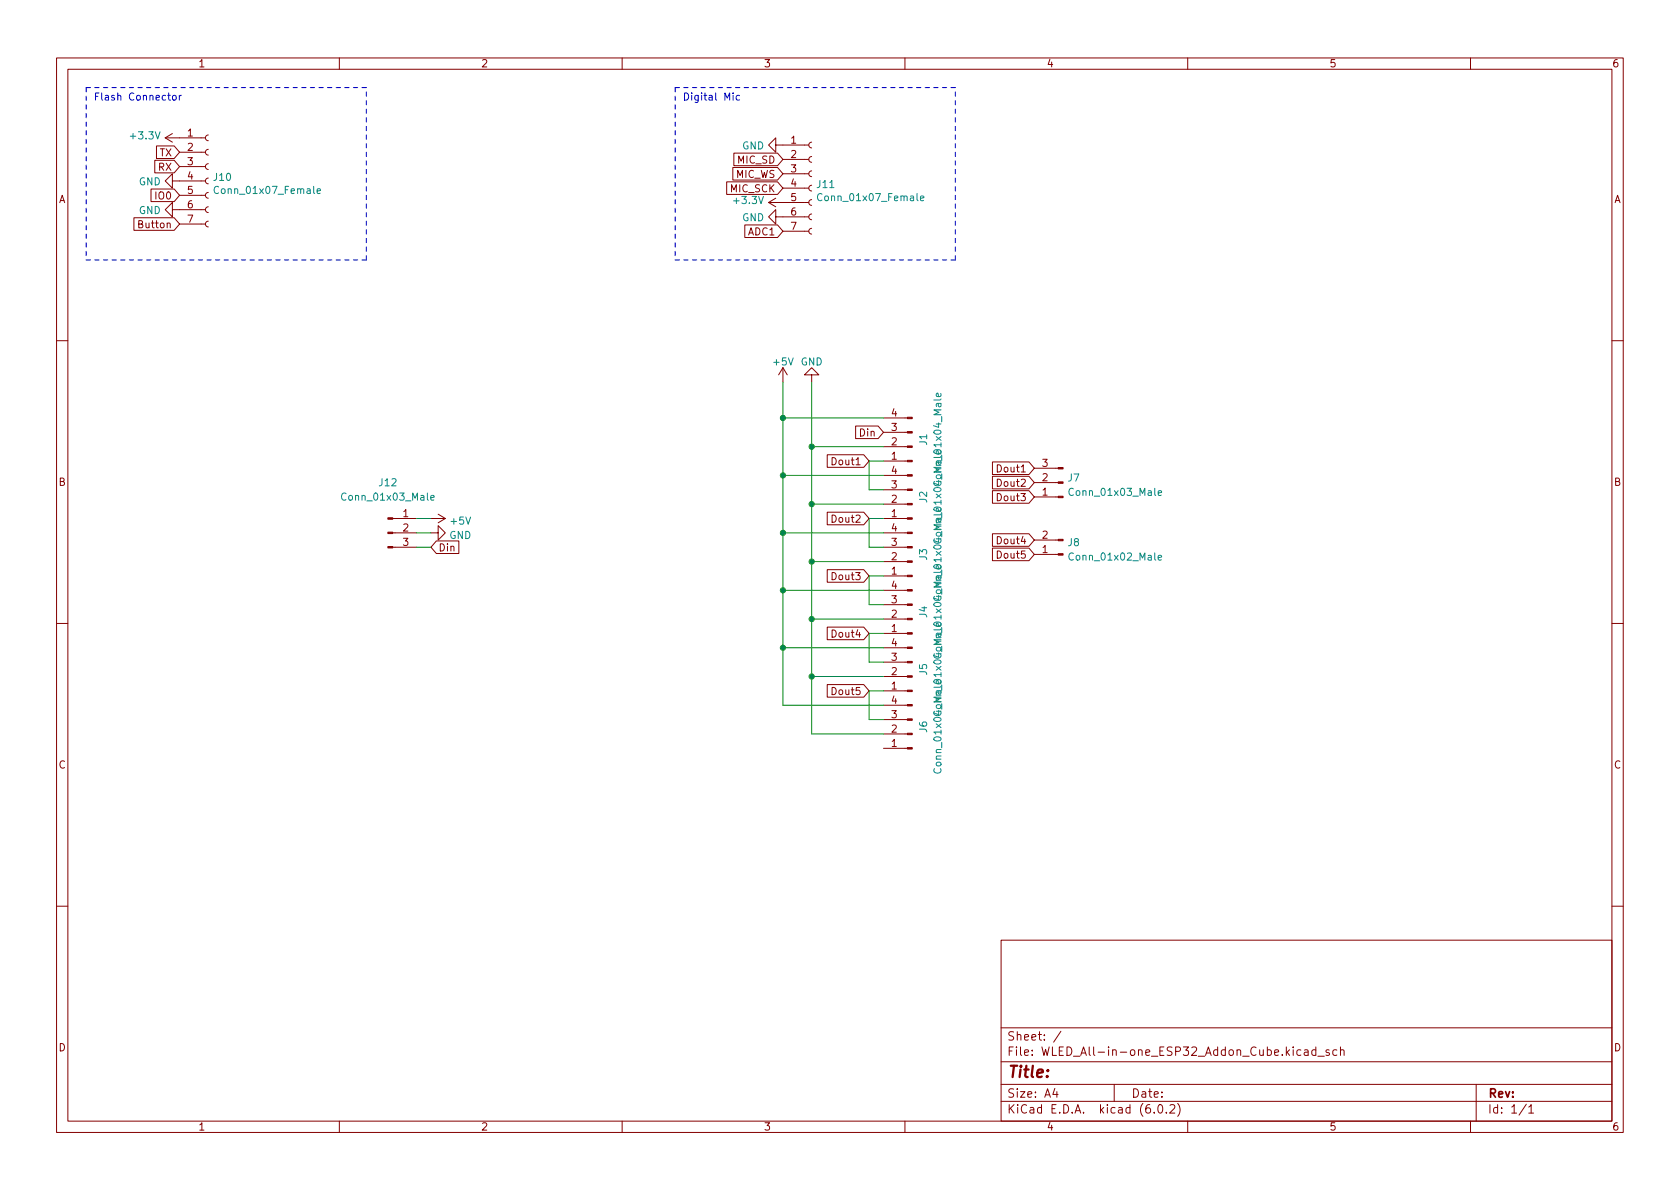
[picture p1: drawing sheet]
<svg xmlns="http://www.w3.org/2000/svg" width="297mm" height="210mm" viewBox="0 0 297 210" stroke-linecap="round" stroke-linejoin="round" font-family="sans-serif">
<g fill="none" stroke="#840000" stroke-width=".18">
<path d="M10 10.2h277v190.1h-277zM12 12.2h273v186.1h-273zM60 10.2v2M110 10.2v2M160 10.2v2M210 10.2v2M260 10.2v2M23.7 38.5h7.1l.9 1.1-.9 1.1h-7.1zM26.7 33.4h4.1l.9 1.1-.9 1.1h-4.1zM27.4 28.3h3.4l.9 1.2-.9 1.1h-3.4zM27.7 25.8h3.1l.9 1.1-.9 1.1h-3.1zM29.2 24.4h7.1"/>
<path d="M29.2 24.4l1.3 .7M30.5 37.1v-1.3l-1.3 1.3 1.3 1.2v-1.2h5.8M30.5 32v-1.3l-1.3 1.3 1.3 1.3v-1.3h5.8M30.5 23.6l-1.3 .8M31.7 39.6h4.6M31.7 34.5h4.6M31.7 29.5h4.6M31.7 26.9h4.6M36.8 39.1l-.3 .2-.2 .3 .2 .4 .3 .1M36.8 36.6l-.3 .1-.2 .4 .2 .3 .3 .2M36.8 34l-.3 .2-.2 .3 .2 .4 .3 .1M36.8 31.5l-.3 .1-.2 .4 .2 .4 .3 .1"/>
<path d="M36.8 29l-.3 .1-.2 .4 .2 .3 .3 .2M36.8 26.4l-.3 .2-.2 .3 .2 .4 .3 .1M36.8 23.9l-.3 .1-.2 .4 .2 .3 .3 .2M128.5 32.2h9l.9 1.1-.9 1.1h-9zM129.6 29.6h7.9l.9 1.1-.9 1.1h-7.9zM129.8 27.1h7.7l.9 1.1-.9 1.1h-7.7zM131.7 39.8h5.8l.9 1.1-.9 1.1h-5.8zM135.9 35.8h7.1M135.9 35.8l1.3 .8M137.2 25.6v-1.2l-1.3 1.2 1.3 1.3v-1.3h5.8M137.2 38.3v-1.2l-1.3 1.2 1.3 1.3v-1.3h5.8M137.2 35l-1.3 .8"/>
<path d="M138.4 33.3h4.6M138.4 30.7h4.6M138.4 28.2h4.6M143.5 37.8l-.3 .2-.2 .3 .2 .4 .3 .2M143.5 35.3l-.3 .1-.2 .4 .2 .4 .3 .1M143.5 32.8l-.3 .1-.2 .4 .2 .3 .3 .2M143.5 30.2l-.3 .2-.2 .3 .2 .4 .3 .1M143.5 27.7l-.3 .1-.2 .4 .2 .3 .3 .2M143.5 25.1l-.3 .2-.2 .3 .2 .4 .3 .2M138.4 40.9h4.6M143.5 40.4l-.3 .1-.2 .4 .2 .3 .3 .2M10 60.2h2"/>
<path d="M138.4 65l-.7 1.3M138.4 65v2.6M138.4 65l.8 1.3M143.5 66.3h1.3l-1.3-1.3-1.3 1.3h1.3v1.3M151.3 75.3h4l.9 1.1-.9 1.2h-4zM156.2 73.9h4.2M156.2 76.4h4.2M156.2 79h4.2M285 60.2h2M69.4 94.2h4.3M69.4 96.8h4.3M69.4 91.7h4.3"/>
<path d="M76.2 94.2h1.3v-1.2l1.2 1.2-1.2 1.3v-1.3M76.2 91.7h2.5M77.2 95.7h3.9v2.2h-3.9l-1-1.1zM77.5 90.9l1.2 .8M78.7 91.7l-1.2 .8M146.3 90.6h6.4l1 1.1-1 1.1h-6.4zM146.3 80.4h6.4l1 1.1-1 1.1h-6.4zM156.2 81.5h4.2M156.2 94.2h4.2M156.2 96.8h4.2M156.2 99.3h4.2M156.2 84.1h4.2"/>
<path d="M156.2 86.6h4.2M156.2 89.1h4.2M156.2 91.7h4.2M175.5 81.7h6.4l1 1.1-1 1.1h-6.4zM175.5 96.9h6.4l1 1.1-1 1.1h-6.4zM175.5 94.4h6.4l1 1.1-1 1.1h-6.4zM175.5 86.8h6.4l1 1.1-1 1.1h-6.4zM175.5 84.2h6.4l1 1.1-1 1.1h-6.4zM182.9 82.8h4.2M182.9 85.3h4.2M182.9 87.9h4.2M182.9 95.5h4.2"/>
<path d="M182.9 98h4.2M10 110.2h2M146.3 100.7h6.4l1 1.1-1 1.2h-6.4zM146.3 110.9h6.4l1 1.1-1 1.1h-6.4zM156.2 101.8h4.2M156.2 104.4h4.2M156.2 106.9h4.2M156.2 109.5h4.2M156.2 112h4.2M156.2 114.5h4.2M156.2 117.1h4.2M156.2 119.6h4.2"/>
<path d="M285 110.2h2M146.3 121.1h6.4l1 1.1-1 1.1h-6.4zM156.2 124.7h4.2M156.2 127.2h4.2M156.2 129.8h4.2M156.2 132.3h4.2M156.2 122.2h4.2M10 160.2h2M177 166.3h108v32h-108zM285 160.2h2M60 198.3v2M110 198.3v2"/>
<path d="M160 198.3v2M177 194.8h108M177 191.8h108M177 187.8h108M177 181.8h108M186.5 192.5l-.4 1h1M186.9 193v1M187.6 182.4l-1.3 1.9M197 191.8v3M204.1 196.7v.1M204.9 195.4l.2-.1a.81 .81 0 0 1 .6 .7 .81 .81 0 0 1-.3 .8h-.2a.81 .81 0 0 1-.6-.6 .81 .81 0 0 1 .3-.8zM206.2 196.7v.1"/>
<path d="M206.9 195.5l.5-.2 .2 .2 .1 .3-.9 1h.9M208.2 195.1a1.72 1.72 0 0 1 0 2.3M210 198.3v2M230.6 185.7h.6l.1 .9M231.3 186l-.5 .1a.29 .29 0 0 0-.2 .2 .29 .29 0 0 0 .2 .3h.5M232.6 185.7l-.4-.1-.3 .3v.4l.2 .3h.5M232.6 185.1v1.5M233 186.8h1.1M235 185.7l-.4-.1-.2 .2 .1 .3 .5 .1v.4h-.6M236.4 185.7l-.5-.1-.3 .3v.4l.2 .3h.6M237 185.8l.2-.2 .4 .1v.9M237 185.1v1.5"/>
<path d="M260 198.3v2M261 191.8v6.5M269.9 195.3l-1.3 1.9M270.3 195.8l.4-.5v1.5M270.3 196.8h.9"/>
</g>
<g fill="#840000" stroke="#840000" stroke-width=".18">
<path d="M160.4 73.8h.9v.2h-.9z"/>
<path d="M160.4 76.3h.9v.3h-.9z"/>
<path d="M160.4 78.9h.9v.2h-.9z"/>
<path d="M160.4 81.4h.9v.3h-.9z"/>
<path d="M160.4 124.6h.9v.2h-.9z"/>
<path d="M160.4 127.1h.9v.3h-.9z"/>
<path d="M160.4 129.7h.9v.2h-.9z"/>
<path d="M160.4 132.2h.9v.3h-.9z"/>
<path d="M160.4 94.1h.9v.3h-.9z"/>
<path d="M160.4 96.6h.9v.3h-.9z"/>
<path d="M160.4 99.2h.9v.2h-.9z"/>
<path d="M160.4 101.7h.9v.3h-.9z"/>
<path d="M160.4 104.3h.9v.2h-.9z"/>
<path d="M160.4 106.8h.9v.3h-.9z"/>
<path d="M160.4 109.3h.9v.3h-.9z"/>
<path d="M160.4 111.9h.9v.2h-.9z"/>
<path d="M187.1 82.7h.9v.2h-.9z"/>
<path d="M187.1 85.2h.9v.3h-.9z"/>
<path d="M187.1 87.8h.9v.2h-.9z"/>
<path d="M160.4 83.9h.9v.3h-.9z"/>
<path d="M160.4 86.5h.9v.2h-.9z"/>
<path d="M160.4 89h.9v.3h-.9z"/>
<path d="M160.4 91.6h.9v.2h-.9z"/>
<path d="M187.1 95.4h.9v.2h-.9z"/>
<path d="M187.1 97.9h.9v.3h-.9z"/>
<path d="M68.6 96.6h.8v.3h-.8z"/>
<path d="M68.6 94.1h.8v.3h-.8z"/>
<path d="M68.6 91.6h.8v.2h-.8z"/>
<path d="M160.4 114.4h.9v.3h-.9z"/>
<path d="M160.4 117h.9v.2h-.9z"/>
<path d="M160.4 119.5h.9v.3h-.9z"/>
<path d="M160.4 122h.9v.3h-.9z"/>
</g>
<g fill="none" stroke="#008484" stroke-width=".18">
<path d="M38.6 33.1a.6 .6 0 0 0-.8 .4 .6 .6 0 0 0 .6 .7l.2-.1M56.1 33.8l.6-.1-.1-.3h-.4l-.1 .2v.6h.5M145.3 34.3a.6 .6 0 0 0-.8 .5 .6 .6 0 0 0 .6 .7l.2-.1M162.7 35.1l.7-.2-.1-.2-.4-.1-.2 .2 .1 .6h.5M166.3 69.6l.1 .3-.2 .2h-.6v-.5l.2-.1 .2 .6M76.2 88l.6-.1-.1-.2-.3-.1-.2 .2v.6h.5M165.2 99.9a.69 .69 0 0 1 1.2 .3 .72 .72 0 0 1-1.3-.1zM165.2 96.5a.69 .69 0 0 1 1.2 .3 .72 .72 0 0 1-1.3-.1zM165.5 97.5l.9 .7M166.4 99h-1.3l.4 .3M166.4 98.6v.7M166.4 97.5l-.9 .7"/>
<path d="M204.8 87.2l.6-.1-.1-.3h-.3l-.2 .1v.7h.5M204.8 98.6l.6-.1-.1-.2-.3-.1-.2 .2v.6h.5M166.3 100.1l.1 .3-.2 .2-.6-.1v-.4l.2-.1 .2 .6"/>
</g>
<path d="M29.6 16.9h.5M29.8 16.4v1.1l.3 .2M30.6 16.9h.3l.3 .2v.4l-.3 .2-.3-.1-.1-.1zM31.7 16.9v.8M32.1 16.9l-.4 .2M129.6 16.4v.2M129.6 16.9v.8M130.8 16.9h-.4l-.2 .2 .1 .5h.5" fill="none" stroke="#0000c2" stroke-width=".18"/>
<path d="M15.2 15.5v30.5M64.8 15.5h-49.6M119.4 15.5v30.5M168.9 15.5h-49.5M15.2 46h49.6M64.8 46v-30.5M119.4 46h49.5M168.9 46v-30.5" fill="none" stroke="#0000c2" stroke-width=".18" stroke-dasharray=".8 .8"/>
<g fill="none" stroke="#008400" stroke-width=".18">
<path d="M138.4 67.6v57.1h17.8M138.4 73.9h17.8M143.5 67.6v62.2h12.7M143.5 79h12.7M73.7 94.2h2.5M73.7 91.7h2.5M73.7 96.8h2.5M138.4 94.2h17.8M138.4 84.1h17.8M143.5 89.1h12.7M143.5 99.3h12.7M156.2 91.7h-2.5v5.1h2.5"/>
<path d="M156.2 81.5h-2.5v5.1h2.5M138.4 114.5h17.8M138.4 104.4h17.8M143.5 109.5h12.7M143.5 119.6h12.7M156.2 101.8h-2.5v5.1h2.5M156.2 112h-2.5v5.1h2.5M156.2 122.2h-2.5v5h2.5"/>
</g>
<g fill="#008400" stroke="#008400" stroke-width=".18">
<circle cx="143.5" cy="109.5" r=".46"/>
<circle cx="138.4" cy="104.4" r=".46"/>
<circle cx="138.4" cy="114.5" r=".46"/>
<circle cx="138.4" cy="84.1" r=".46"/>
<circle cx="143.5" cy="89.1" r=".46"/>
<circle cx="138.4" cy="94.2" r=".46"/>
<circle cx="143.5" cy="119.6" r=".46"/>
<circle cx="143.5" cy="79" r=".46"/>
<circle cx="143.5" cy="99.3" r=".46"/>
<circle cx="138.4" cy="73.9" r=".46"/>
</g>
<text font-size="2.8" fill="#840000" x="178" y="190.6">Title:</text>
<g font-size="2.1" fill="#840000">
<text x="178" y="184">Sheet: /</text>
<text x="178" y="186.7">File: WLED_All-in-one_ESP32_Addon_Cube.kicad_sch</text>
<text x="178" y="196.9">KiCad E.D.A. kicad (6.0.2)</text>
<text x="178" y="194.1">Size: A4</text>
<text x="200" y="194.1">Date:</text>
<text x="263" y="194.1">Rev:</text>
<text x="263" y="196.9">Id: 1/1</text>
</g>
<g font-size="1.8" fill="#840000">
<text x="35" y="11.9">1</text>
<text x="85" y="11.9">2</text>
<text x="135" y="11.9">3</text>
<text x="185" y="11.9">4</text>
<text x="235" y="11.9">5</text>
<text x="285" y="11.9">6</text>
<text x="28.2" y="27.6">TX</text>
<text x="33.2" y="24.1">1</text>
<text x="33.2" y="26.7">2</text>
<text x="33.2" y="29.2">3</text>
<text x="130.5" y="28.9">MIC_SD</text>
<text x="139.8" y="25.4">1</text>
<text x="139.8" y="27.9">2</text>
<text x="10.3" y="35.9">A</text>
<text x="27.6" y="35.3">IO0</text>
<text x="28" y="30.2">RX</text>
<text x="33.2" y="31.7">4</text>
<text x="33.2" y="34.3">5</text>
<text x="129.2" y="34">MIC_SCK</text>
<text x="130.1" y="31.5">MIC_WS</text>
<text x="139.8" y="30.5">3</text>
<text x="139.8" y="33">4</text>
<text x="139.8" y="35.6">5</text>
<text x="285.3" y="35.9">A</text>
<text x="24.8" y="40.3">Button</text>
<text x="33.2" y="36.8">6</text>
<text x="33.2" y="39.4">7</text>
<text x="132.3" y="41.6">ADC1</text>
<text x="139.8" y="38.1">6</text>
<text x="139.8" y="40.6">7</text>
<text x="152.1" y="77.2">Din</text>
<text x="157.6" y="76.2">3</text>
<text x="157.6" y="73.7">4</text>
<text x="147.4" y="82.3">Dout1</text>
<text x="157.6" y="81.3">1</text>
<text x="157.6" y="78.7">2</text>
<text x="157.6" y="83.8">4</text>
<text x="176.6" y="83.5">Dout1</text>
<text x="184.3" y="82.5">3</text>
<text x="10.3" y="85.9">B</text>
<text x="157.6" y="88.9">2</text>
<text x="157.6" y="86.4">3</text>
<text x="176.6" y="88.6">Dout3</text>
<text x="176.6" y="86.1">Dout2</text>
<text x="184.3" y="87.6">1</text>
<text x="184.3" y="85.1">2</text>
<text x="285.3" y="85.9">B</text>
<text x="71.3" y="91.4">1</text>
<text x="71.3" y="94">2</text>
<text x="147.4" y="92.4">Dout2</text>
<text x="157.6" y="94">4</text>
<text x="157.6" y="91.4">1</text>
<text x="184.3" y="95.2">2</text>
<text x="71.3" y="96.5">3</text>
<text x="77.5" y="97.5">Din</text>
<text x="157.6" y="101.6">1</text>
<text x="157.6" y="99.1">2</text>
<text x="157.6" y="96.5">3</text>
<text x="176.6" y="98.8">Dout5</text>
<text x="176.6" y="96.2">Dout4</text>
<text x="184.3" y="97.8">1</text>
<text x="147.4" y="102.6">Dout3</text>
<text x="157.6" y="106.7">3</text>
<text x="157.6" y="104.1">4</text>
<text x="147.4" y="112.7">Dout4</text>
<text x="157.6" y="111.8">1</text>
<text x="157.6" y="109.2">2</text>
<text x="157.6" y="119.4">2</text>
<text x="157.6" y="116.8">3</text>
<text x="157.6" y="114.3">4</text>
<text x="147.4" y="122.9">Dout5</text>
<text x="157.6" y="124.5">4</text>
<text x="157.6" y="121.9">1</text>
<text x="157.6" y="129.5">2</text>
<text x="157.6" y="127">3</text>
<text x="10.3" y="135.9">C</text>
<text x="157.6" y="132.1">1</text>
<text x="285.3" y="135.9">C</text>
<text x="10.3" y="185.9">D</text>
<text x="285.3" y="185.9">D</text>
<text x="35" y="199.9">1</text>
<text x="85" y="199.9">2</text>
<text x="135" y="199.9">3</text>
<text x="185" y="199.9">4</text>
<text x="235" y="199.9">5</text>
<text x="285" y="199.9">6</text>
</g>
<g font-size="1.8" fill="#0000c2">
<text x="16.5" y="17.8">Flash Connector</text>
<text x="120.6" y="17.8">Digital Mic</text>
</g>
<g font-size="1.8" fill="#008484">
<text x="23.2" y="24.6">+3.3V</text>
<text x="131.2" y="26.4">GND</text>
<text x="24.5" y="32.8">GND</text>
<text x="37.8" y="32">J10</text>
<text x="38.5" y="34.3">Conn_01x07_Female</text>
<text x="144.5" y="33.2">J11</text>
<text x="145.2" y="35.6">Conn_01x07_Female</text>
<text x="24.5" y="37.8">GND</text>
<text x="129.9" y="36.1">+3.3V</text>
<text x="131.2" y="39.1">GND</text>
<text x="136.8" y="64.6">+5V</text>
<text x="141.5" y="64.6">GND</text>
<text x="163.9" y="78.7" transform="rotate(-90 163.9 78.7)">J1</text>
<text x="60.9" y="88.5">Conn_01x03_Male</text>
<text x="67.1" y="86">J12</text>
<text x="163.9" y="88.9" transform="rotate(-90 163.9 88.9)">J2</text>
<text x="166.4" y="85.4" transform="rotate(-90 166.4 85.4)">Conn_01x04_Male</text>
<text x="188.9" y="85.1">J7</text>
<text x="189.5" y="87.7">Conn_01x03_Male</text>
<text x="79.4" y="95.3">GND</text>
<text x="79.8" y="92.8">+5V</text>
<text x="166.4" y="95.5" transform="rotate(-90 166.4 95.5)">Conn_01x04_Male</text>
<text x="163.9" y="99" transform="rotate(-90 163.9 99)">J3</text>
<text x="188.9" y="96.6">J8</text>
<text x="189.5" y="99.1">Conn_01x02_Male</text>
<text x="163.9" y="109.2" transform="rotate(-90 163.9 109.2)">J4</text>
<text x="163.9" y="119.3" transform="rotate(-90 163.9 119.3)">J5</text>
<text x="166.4" y="115.9" transform="rotate(-90 166.4 115.9)">Conn_01x04_Male</text>
<text x="163.9" y="129.5" transform="rotate(-90 163.9 129.5)">J6</text>
<text x="166.4" y="126" transform="rotate(-90 166.4 126)">Conn_01x04_Male</text>
<text x="166.4" y="136.2" transform="rotate(-90 166.4 136.2)">Conn_01x04_Male</text>
</g>
</svg>
